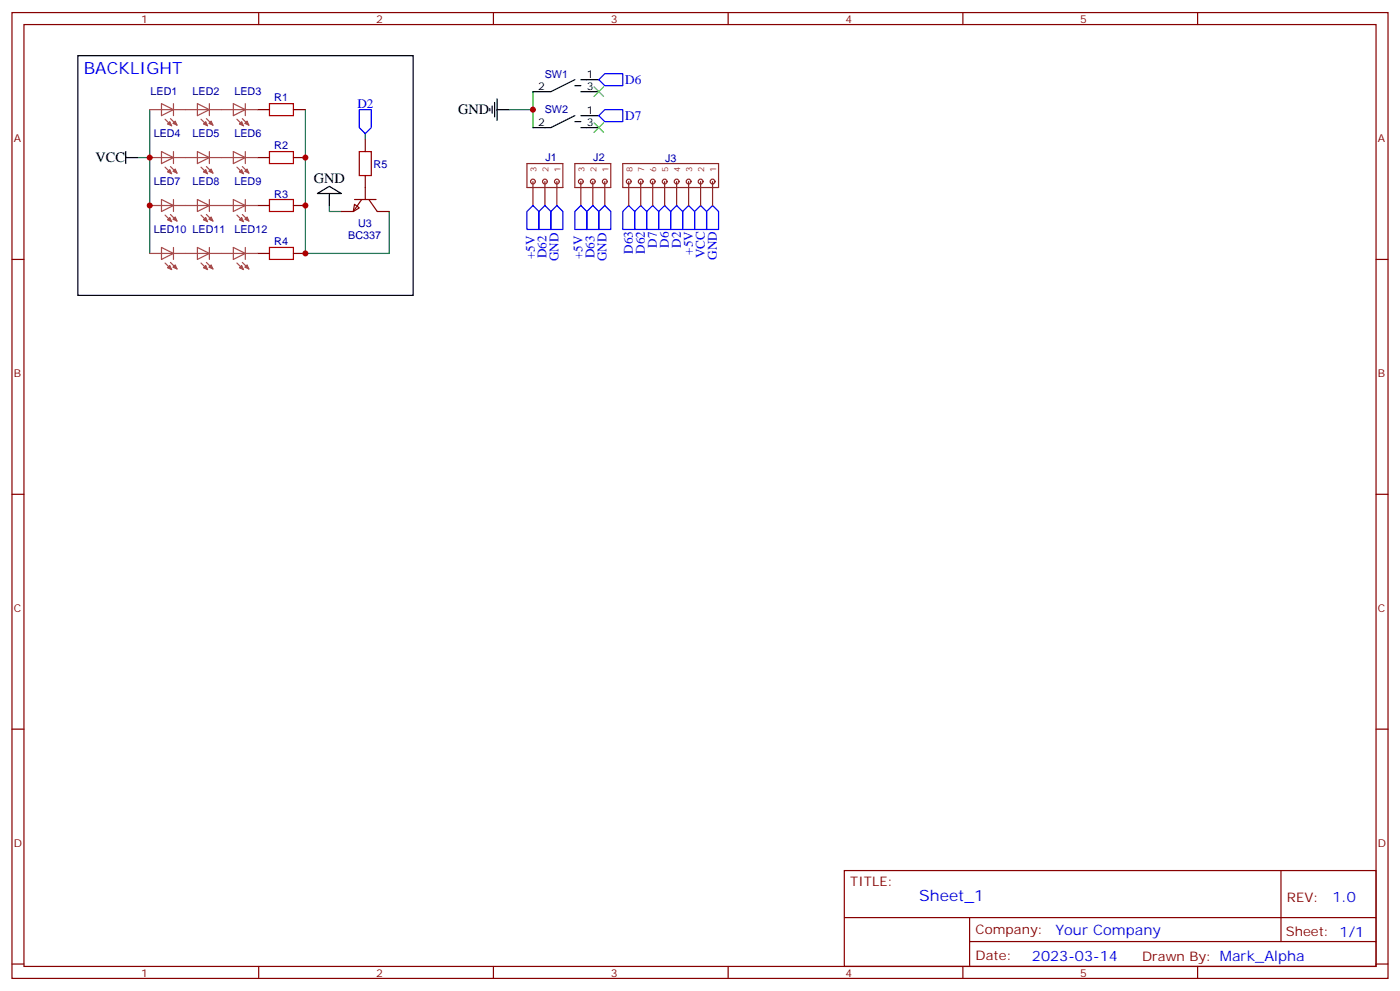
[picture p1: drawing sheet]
<svg xmlns="http://www.w3.org/2000/svg" width="412mm" height="292mm" viewBox="0 0 412 292" stroke-linecap="round" stroke-linejoin="round" font-family="sans-serif">
<g fill="none" stroke="#870000" stroke-width=".35">
<path d="M3.5 3.7h405.4v284.3h-405.4zM7.1 7.2h398.2v277.3h-398.2zM76.2 3.7v3.5M145.3 3.7v3.5M214.5 3.7v3.5M283.6 3.7v3.5M352.8 3.7v3.5M75.8 32.3h3.6M86.4 32.3h3.6M75.8 46.4h3.6M86.4 46.4h3.6M104.4 58.7h6.4"/>
<path d="M106.5 58.7l-2.4 3.6h-3.6M107.6 41.1v3.5M107.6 51.7v7M108.7 58.7l2.4 3.6h3.6M3.5 76.4h3.6M75.8 74.6h3.6M75.8 60.5h3.6M86.4 74.6h3.6M86.4 60.5h3.6M104.4 60.1l1.4 1.1-1.7 1.1zM405.3 76.4h3.6M3.5 145.5h3.6"/>
<path d="M405.3 145.5h3.6M3.5 214.7h3.6M405.3 214.7h3.6M248.7 256.3h156.6v28.2h-156.6zM377.3 256.3v20.9M248.7 270.1h156.5M285.6 277.2h119.6M285.6 270.1v14.2M3.5 283.8h3.6M76.2 284.5v3.5M145.3 284.5v3.5M214.5 284.5v3.5"/>
<path d="M283.6 284.5v3.5M352.8 284.5v3.5M405.3 283.8h3.6"/>
</g>
<path d="M44.1 32.3v42.3M90 32.3v42.3h24.7v-12.3M107.6 39.3v1.8M149.9 32.3h7.1M157 27v10.6M40.6 46.4h3.5M97 60.5v1.8h3.5" fill="none" stroke="#008700" stroke-width=".35"/>
<g fill="none" stroke="#000" stroke-width=".35">
<path d="M22.9 16.4h98.8v70.6h-98.8zM144.3 31.9v.7M145 31.2v2.1M145.7 30.2v4.2M146.4 32.3h3.5M146.4 29.1v6.4M169.3 34l-7 3.6h-5.3M169.3 23.5l-7 3.5h-5.3M169.3 35.8h1.8M169.3 25.2h1.8M171.1 34h5.3M171.1 37.6h5.3"/>
<path d="M171.1 23.5h5.3M171.1 27h5.3M37 46.4h3.6M37 44.6v3.6M93.5 57l3.5-2.1 3.5 2.1zM97 57v3.5"/>
</g>
<g fill="none" stroke="#00f" stroke-width=".35">
<path d="M105.8 32.3h3.6v5.3l-1.8 1.7-1.8-1.7zM176.4 34l1.8-1.7h5.2v3.5h-5.2zM178.2 21.7h5.2v3.5h-5.2l-1.8-1.7zM155.2 62.3l1.8-1.8 1.7 1.8v5.3h-3.5zM158.7 62.3l1.8-1.8 1.8 1.8v5.3h-3.6zM162.3 62.3l1.7-1.8 1.8 1.8v5.3h-3.5zM169.3 62.3l1.8-1.8 1.8 1.8v5.3h-3.6zM172.9 62.3l1.7-1.8 1.8 1.8v5.3h-3.5zM176.4 62.3l1.8-1.8 1.7 1.8v5.3h-3.5zM185.2 60.5l1.8 1.8v5.3h-3.6v-5.3zM188.7 60.5l1.8 1.8v5.3h-3.5v-5.3zM192.3 60.5l1.7 1.8v5.3h-3.5v-5.3z"/>
<path d="M195.8 60.5l1.8 1.8v5.3h-3.6v-5.3zM199.3 60.5l1.8 1.8v5.3h-3.5v-5.3zM202.8 60.5l1.8 1.8v5.3h-3.5v-5.3zM206.4 60.5l1.7 1.8v5.3h-3.5v-5.3zM208.1 62.3l1.8-1.8 1.8 1.8v5.3h-3.6z"/>
</g>
<path d="M79.4 30.5h7v3.5h-7zM79.4 58.7h7v3.6h-7zM79.4 44.6h7v3.6h-7zM105.8 44.6h3.6v7.1h-3.6zM79.4 72.8h7v3.6h-7z" fill="none" stroke="#a10000" stroke-width=".35"/>
<g fill="none" stroke="#a64a4a" stroke-width=".35">
<path d="M44.1 32.3h7M47.6 30.5l3.5 1.8-3.5 1.7zM48.6 35.1l2 1.9M50.2 34.9l2 2M51.1 30.5v3.5M51.2 32.3h10.5M58.2 30.5l3.5 1.8-3.5 1.7zM59.2 35.1l2 1.9M60.8 34.9l1.9 2M61.7 30.5v3.5M61.8 32.3h10.5M68.7 30.5l3.6 1.8-3.6 1.7z"/>
<path d="M69.8 35.1l1.9 1.9M71.4 34.9l1.9 2M72.3 30.5v3.5M72.4 32.3h3.4M44.1 46.4h7M47.6 44.6l3.5 1.8-3.5 1.8zM47.6 58.7l3.5 1.8-3.5 1.8zM48.6 49.2l2 2M50.2 49l2 2M51.1 44.6v3.6M51.1 58.7v3.6M51.2 46.4h10.5"/>
<path d="M58.2 44.6l3.5 1.8-3.5 1.8zM58.2 58.7l3.5 1.8-3.5 1.8zM59.2 49.2l2 2M60.8 49l1.9 2M61.7 44.6v3.6M61.7 58.7v3.6M61.8 46.4h10.5M68.7 44.6l3.6 1.8-3.6 1.8zM68.7 58.7l3.6 1.8-3.6 1.8zM69.8 49.2l1.9 2M71.4 49l1.9 2M72.3 44.6v3.6"/>
<path d="M72.3 58.7v3.6M72.4 46.4h3.4M44.1 74.6h7M44.1 60.5h7M47.6 72.8l3.5 1.8-3.5 1.8zM48.6 77.4l2 2M48.6 63.3l2 2M50.2 77.3l2 1.9M50.2 63.1l2 2M51.1 72.8v3.6M51.2 74.6h10.5M51.2 60.5h10.5"/>
<path d="M58.2 72.8l3.5 1.8-3.5 1.8zM59.2 77.4l2 2M59.2 63.3l2 2M60.8 77.3l1.9 1.9M60.8 63.1l1.9 2M61.7 72.8v3.6M61.8 74.6h10.5M61.8 60.5h10.5M68.7 72.8l3.6 1.8-3.6 1.8zM69.8 77.4l1.9 2M69.8 63.3l1.9 2M71.4 77.3l1.9 1.9"/>
<path d="M71.4 63.1l1.9 2M72.3 72.8v3.6M72.4 74.6h3.4M72.4 60.5h3.4"/>
</g>
<g fill="#a64a4a" stroke="#a64a4a" stroke-width=".29">
<path d="M70.5 78.8l.7-.7 .5 1.3z"/>
<path d="M72.1 78.7l.7-.7 .5 1.2z"/>
<path d="M70.5 64.7l.7-.7 .5 1.3z"/>
<path d="M72.1 64.6l.7-.7 .5 1.2z"/>
<path d="M70.5 50.6l.7-.7 .5 1.3z"/>
<path d="M72.1 50.4l.7-.7 .5 1.3z"/>
<path d="M59.9 78.8l.7-.7 .6 1.3z"/>
<path d="M61.5 78.7l.7-.7 .5 1.2z"/>
<path d="M59.9 64.7l.7-.7 .6 1.3z"/>
<path d="M61.5 64.6l.7-.7 .5 1.2z"/>
<path d="M59.9 50.6l.7-.7 .6 1.3z"/>
<path d="M61.5 50.4l.7-.7 .5 1.3z"/>
<path d="M71.2 35.8l.5 1.2-1.2-.5z"/>
<path d="M72.1 36.3l.7-.7 .5 1.3z"/>
<path d="M60.6 35.8l.6 1.2-1.3-.5z"/>
<path d="M61.5 36.3l.7-.7 .5 1.3z"/>
<path d="M49.3 78.8l.7-.7 .6 1.3z"/>
<path d="M50.9 78.7l.7-.7 .6 1.2z"/>
<path d="M49.3 64.7l.7-.7 .6 1.3z"/>
<path d="M50.9 64.6l.7-.7 .6 1.2z"/>
<path d="M49.3 50.6l.7-.7 .6 1.3z"/>
<path d="M50.9 50.4l.7-.7 .6 1.3z"/>
<path d="M50 35.8l.6 1.2-1.3-.5z"/>
<path d="M50.9 36.3l.7-.7 .6 1.3z"/>
</g>
<g fill="none" stroke="#8c2424" stroke-width=".35">
<path d="M155.2 48.2h10.6v7h-10.6zM157 53.4v7.1M160.5 53.4v7.1M164 53.4v7.1M169.3 48.2h10.6v7h-10.6zM171.1 53.4v7.1M174.6 53.4v7.1M178.2 53.4v7.1M183.4 48.2h28.3v7h-28.3zM185.2 53.4v7.1M188.7 53.4v7.1M192.3 53.4v7.1"/>
<path d="M195.8 53.4v7.1M199.3 53.4v7.1M202.8 53.4v7.1M206.4 53.4v7.1M209.9 53.4v7.1"/>
<circle cx="157" cy="53.4" r=".71"/>
<circle cx="160.5" cy="53.4" r=".71"/>
<circle cx="164" cy="53.4" r=".71"/>
<circle cx="171.1" cy="53.4" r=".71"/>
<circle cx="174.6" cy="53.4" r=".71"/>
<circle cx="178.2" cy="53.4" r=".71"/>
<circle cx="185.2" cy="53.4" r=".71"/>
<circle cx="188.7" cy="53.4" r=".71"/>
<circle cx="192.3" cy="53.4" r=".71"/>
<circle cx="195.8" cy="53.4" r=".71"/>
<circle cx="199.3" cy="53.4" r=".71"/>
<circle cx="202.8" cy="53.4" r=".71"/>
<circle cx="206.4" cy="53.4" r=".71"/>
<circle cx="209.9" cy="53.4" r=".71"/>
</g>
<path d="M175 25.6l2.8 2.8M175 36.2l2.8 2.8M177.8 25.6l-2.8 2.8M177.8 36.2l-2.8 2.8" fill="none" stroke="#3c3" stroke-width=".35"/>
<g fill="#c00">
<circle cx="157" cy="32.3" r=".88"/>
<circle cx="90" cy="46.4" r=".88"/>
<circle cx="90" cy="60.5" r=".88"/>
<circle cx="90" cy="74.6" r=".88"/>
<circle cx="44.1" cy="60.5" r=".88"/>
<circle cx="44.1" cy="46.4" r=".88"/>
</g>
<text font-size="4.9" fill="#00f" x="24.7" y="21.7">BACKLIGHT</text>
<text font-size="4.6" fill="#00f" x="270.8" y="265.3">Sheet_1</text>
<g font-size="4.2">
<text x="134.9" y="33.7">GND</text>
<text x="28.2" y="47.8">VCC</text>
<text x="92.4" y="53.8">GND</text>
</g>
<g font-size="4.2" fill="#00f">
<text x="392.5" y="265.6">1.0</text>
<text x="310.9" y="275.1">Your Company</text>
<text x="304" y="282.9">2023-03-14</text>
</g>
<g font-size="3.9" fill="#00f">
<text x="184.2" y="24.7">D6</text>
<text x="105.3" y="31.8">D2</text>
<text x="184.2" y="35.3">D7</text>
<text x="157.5" y="76.2" transform="rotate(-90 157.5 76.2)">+5V</text>
<text x="161" y="76.1" transform="rotate(-90 161 76.1)">D62</text>
<text x="164.6" y="76.9" transform="rotate(-90 164.6 76.9)">GND</text>
<text x="171.6" y="76.2" transform="rotate(-90 171.6 76.2)">+5V</text>
<text x="175.1" y="76.1" transform="rotate(-90 175.1 76.1)">D63</text>
<text x="178.7" y="76.9" transform="rotate(-90 178.7 76.9)">GND</text>
<text x="186.5" y="74.7" transform="rotate(-90 186.5 74.7)">D63</text>
<text x="190" y="74.7" transform="rotate(-90 190 74.7)">D62</text>
<text x="193.5" y="72.9" transform="rotate(-90 193.5 72.9)">D7</text>
<text x="197" y="72.9" transform="rotate(-90 197 72.9)">D6</text>
<text x="200.6" y="72.9" transform="rotate(-90 200.6 72.9)">D2</text>
<text x="204.1" y="75" transform="rotate(-90 204.1 75)">+5V</text>
<text x="207.6" y="76" transform="rotate(-90 207.6 76)">VCC</text>
<text x="211.2" y="76.4" transform="rotate(-90 211.2 76.4)">GND</text>
</g>
<g font-size="3.9" fill="#800">
<text x="250.5" y="260.9">TITLE:</text>
<text x="379.1" y="265.6">REV:</text>
<text x="287.4" y="275.1">Company:</text>
<text x="378.7" y="275.7">Sheet: 1/1</text>
<text x="287.4" y="282.8">Date:</text>
<text x="336.4" y="282.8">Drawn By: Mark_Alpha</text>
</g>
<g font-size="3.2" fill="#800">
<text x="41.6" y="6.7">1</text>
<text x="110.8" y="6.7">2</text>
<text x="179.9" y="6.7">3</text>
<text x="249.1" y="6.7">4</text>
<text x="318.2" y="6.7">5</text>
<text x="4.1" y="41.8">A</text>
<text x="405.9" y="41.8">A</text>
<text x="4.1" y="110.9">B</text>
<text x="405.9" y="110.9">B</text>
<text x="4.1" y="180.1">C</text>
<text x="405.9" y="180.1">C</text>
<text x="4.1" y="249.2">D</text>
<text x="405.9" y="249.2">D</text>
<text x="41.6" y="287.5">1</text>
<text x="110.8" y="287.5">2</text>
<text x="179.9" y="287.5">3</text>
<text x="249.1" y="287.5">4</text>
<text x="318.2" y="287.5">5</text>
</g>
<g font-size="3.2" fill="#000080">
<text x="160.5" y="22.8">SW1</text>
<text x="44.4" y="28.1">LED1</text>
<text x="56.7" y="28.1">LED2</text>
<text x="69.1" y="28.1">LED3</text>
<text x="80.8" y="29.9">R1</text>
<text x="160.5" y="33.4">SW2</text>
<text x="45.3" y="40.4">LED4</text>
<text x="56.7" y="40.4">LED5</text>
<text x="69.1" y="40.5">LED6</text>
<text x="80.8" y="44">R2</text>
<text x="160.7" y="47.5">J1</text>
<text x="174.8" y="47.5">J2</text>
<text x="195.9" y="47.6">J3</text>
<text x="110.1" y="49.3">R5</text>
<text x="45.3" y="54.5">LED7</text>
<text x="56.7" y="54.6">LED8</text>
<text x="69.1" y="54.6">LED9</text>
<text x="80.8" y="58.1">R3</text>
<text x="45.3" y="68.6">LED10 LED11</text>
<text x="69.1" y="68.7">LED12</text>
<text x="102.6" y="70.4">BC337</text>
<text x="105.5" y="66.9">U3</text>
<text x="80.8" y="72.2">R4</text>
</g>
<g font-size="3.2">
<text x="172.9" y="23.1">1</text>
<text x="158.5" y="26.6">2</text>
<text x="172.9" y="26.6">3</text>
<text x="172.9" y="33.7">1</text>
<text x="158.5" y="37.2">2</text>
<text x="172.9" y="37.2">3</text>
</g>
<g font-size="2.5" fill="#8d2323">
<text x="158" y="50.6" transform="rotate(-90 158 50.6)">3</text>
<text x="161.6" y="50.6" transform="rotate(-90 161.6 50.6)">2</text>
<text x="165.1" y="50.6" transform="rotate(-90 165.1 50.6)">1</text>
<text x="172.2" y="50.6" transform="rotate(-90 172.2 50.6)">3</text>
<text x="175.7" y="50.6" transform="rotate(-90 175.7 50.6)">2</text>
<text x="179.2" y="50.6" transform="rotate(-90 179.2 50.6)">1</text>
<text x="186.3" y="50.6" transform="rotate(-90 186.3 50.6)">8</text>
<text x="189.8" y="50.6" transform="rotate(-90 189.8 50.6)">7</text>
<text x="193.3" y="50.6" transform="rotate(-90 193.3 50.6)">6</text>
<text x="196.8" y="50.6" transform="rotate(-90 196.8 50.6)">5</text>
<text x="200.4" y="50.6" transform="rotate(-90 200.4 50.6)">4</text>
<text x="203.9" y="50.6" transform="rotate(-90 203.9 50.6)">3</text>
<text x="207.4" y="50.6" transform="rotate(-90 207.4 50.6)">2</text>
<text x="211" y="50.6" transform="rotate(-90 211 50.6)">1</text>
</g>
</svg>
